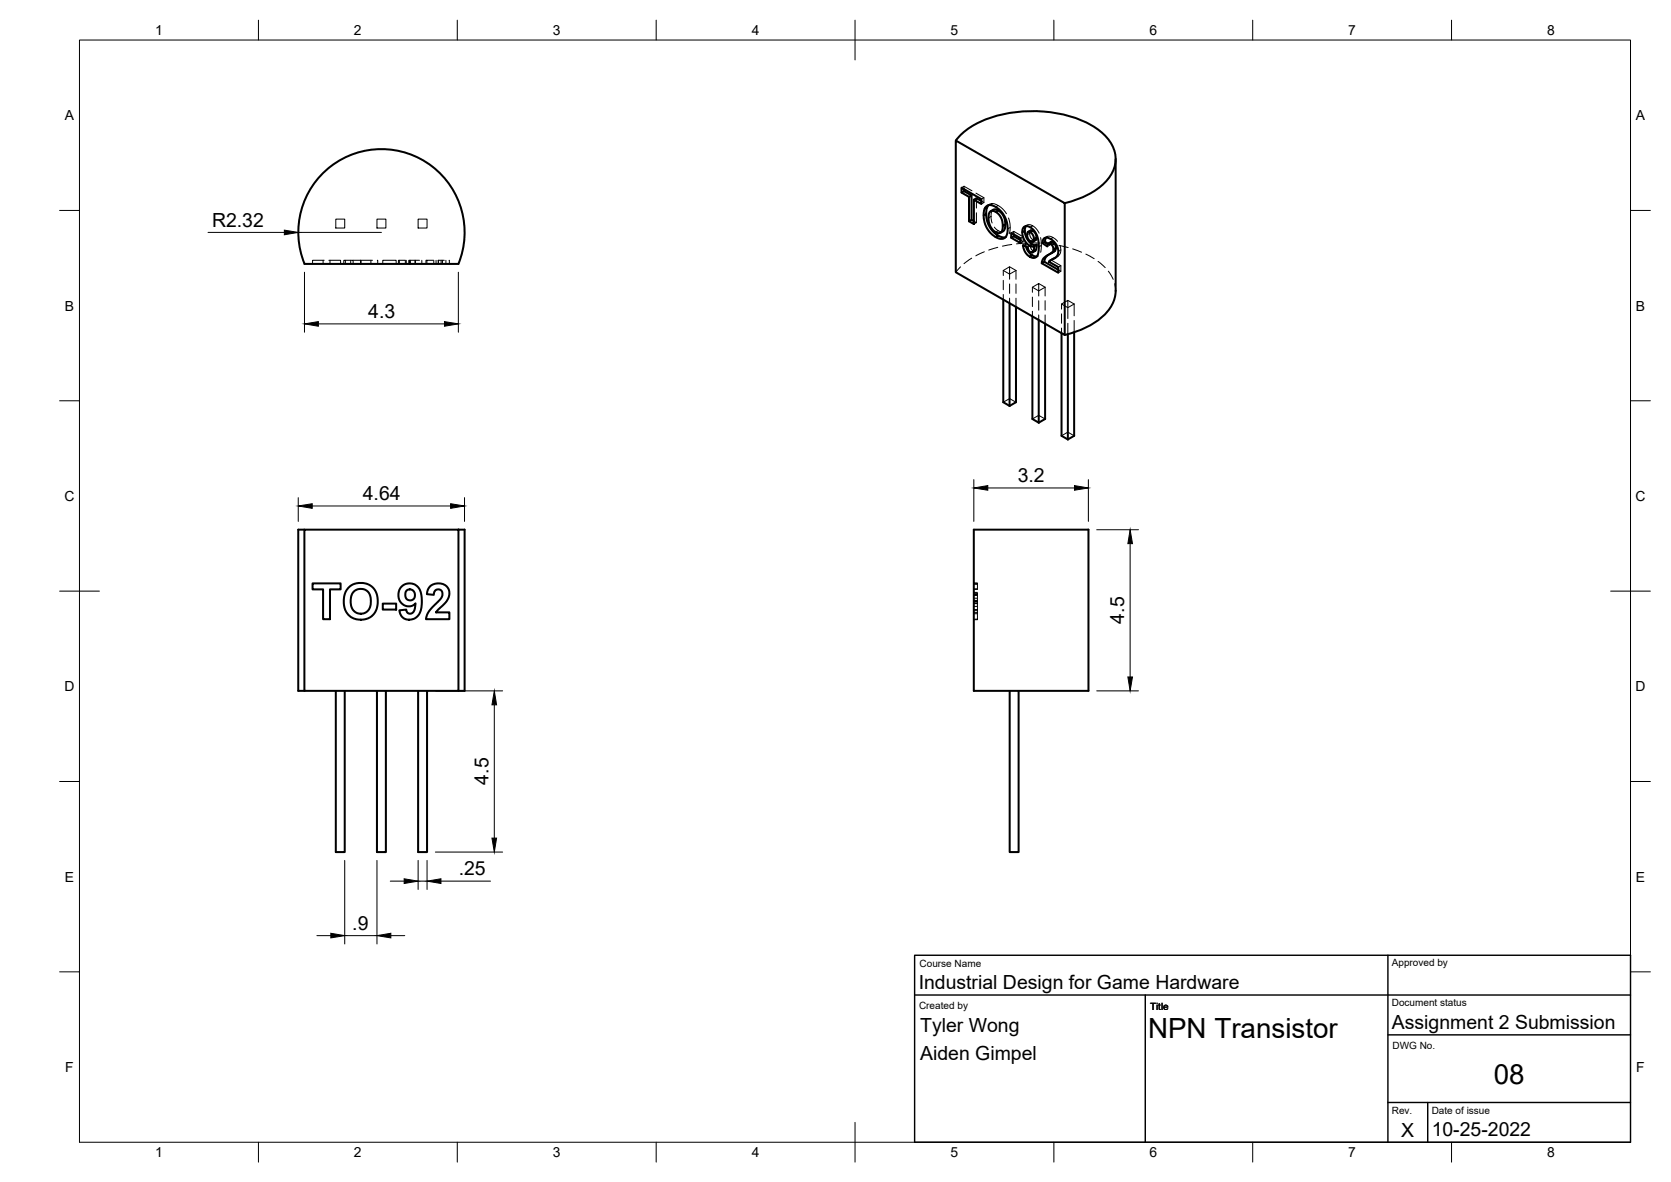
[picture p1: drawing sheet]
<svg xmlns="http://www.w3.org/2000/svg" width="420mm" height="297mm" viewBox="0 0 420 297" stroke-linecap="round" stroke-linejoin="round" font-family="sans-serif">
<!-- layer: Visible -->
<g fill="none" stroke="#000" stroke-width=".51">
<path d="M240.3 35.3l27.4 15.8v33.1l-27.4-15.8zM240.3 35.3a19.9 19.9 0 0 1 12-6.6 32.5 32.5 0 0 1 22.7 3.1 10 10 0 0 1 5.5 8.7 10.3 10.3 0 0 1-5.4 7.5 24.1 24.1 0 0 1-7.4 3.1M280.5 40v33.1a9.5 9.5 0 0 1-4.5 7.4 23.6 23.6 0 0 1-8.3 3.7M80.8 44a20.9 20.9 0 0 1 26.5-3.2 20.9 20.9 0 0 1 8 25.5h-38.7a20.9 20.9 0 0 1 4.2-22.3zM241.8 47.2l5 2.8v1.3l-1.9-1.1v6.1l-1.3-.7v-6.1l-1.8-1.1zM241.8 48.4l.6-.4 1.9 1.1M242.4 47.5v.5M243.6 49.5l.7-.4v6.2M244.9 55.6l-.6-.3-.7 .3M244.9 50.2l.6-.4 1.3 .7M247.3 54.1l.7-.4 .2 1.8 .5 1.4 .9 1.2 1.4 1.1-.6 .4M247.6 52.4l.6-.4-.2 1.7"/>
<path d="M247.9 51.9l.8-.4 1.2 .3 1.3 .8 1.3 1.6 .6 1.5 .3 2.2-.3 1.3-.7 .7-1 .1-1.4-.6-1-.8-.8-1.2-.6-1.5-.3-1.3 .1-1.7zM248.6 51.5l-.4 .5M250.4 53.2l.8 .7 .5 .8 .3 .9 .1 1.2 .7-.4M251 59.2l.9 .4h.9M251 52.9l.9 .7 .4 .7 .4 1.2 .1 .9M251 52.9l-.9-.3-1 .5M251 52.9l-.6 .3-1.1-.2-.5 .4-.3 1.3 .3 1.6 .8 1.4 .8 .6 .6 .3h.4l.5-.4 .2-1.4M252.8 56.4l-.3 1.4-.9 .7M254.3 58.5l2.3 1.4v1.2l-2.3-1.4zM254.3 59.7l.6-.3 1.7 1M254.9 58.9v.5M257 58.4l.7-.4 .1 .9 .4 1.1 .6 .8 .7 .6"/>
<path d="M257.4 57.1l.9-.3 .9 .4 .9 .9 .7 1.3 .4 1.5v1.9l-.3 1.4-.7 .6-.9-.1-.8-.5-.6-.7-.5-1.1-.2-.8 1.2 .5 .3 1 .8 .4 .4-.4 .2-1.1v-.2l-.6 .2-.7-.3-1.2-1.2-.6-1.8 .1-1.1zM258 56.8l-.3 1.2M259.1 58.4l.7 .8 .2 .9M259.7 58l-.5-.1-.7 .4M259.7 58l.7 .7 .2 1M259.7 58l-.6 .4-.6-.1-.2 1 .3 .9 .7 .5h.5l.2-.6M260.6 59.7l-.1 .6-.8 .4M260.6 59.7l-.6 .4M262.4 60l.6-.3 1.1 .3 1.1 .9 .7 1.1 .2 1.1-.2 1.1-.5 .6-1.7 1 2.4 1.3v1.4l-4.2-2.3 .5-1.3 2.2-1.4 .3-.7-.3-1-.5-.5-.5-.1-.3 .7-1.2-.8zM263 59.7l-.3 1M252.3 75.3v25.8l1.6 .9M253.9 76.2v25.8"/>
<path d="M255.5 77.1v24l-1.6 .9M258 61.9l.6 1.4 1 .8-.6 .4M259.6 64.1l1.1 .3M259.6 79.5v25.8l1.6 .9M260.1 61.8l.6-.3-.3 1.4-.8 .5M260.5 61.5l-.4 .1-.6-.2-.6 .4M261.9 66.2l.7-.4 3.5 2M262.1 61.1l.6-.4 .8 .6M263.7 64l-.7 .6-.4 1.2M264.1 61.3l.7-.4 .2 .1 .4 .6 .1 .7M264.6 63.4l.7-.4-1.3 .8M264.8 60.9l-.5-.1-.7 .4"/>
<path d="M264.9 62.7l.6-.4-.2 .7M265.4 64.7l-1.3 .8M261.2 80.4v25.8M262.8 81.4v23.9l-1.6 .9M266.9 83.7v25.8l1.6 .9M268.5 84v26.4M270.1 83.5v26l-1.6 .9M76.5 133.1h38.8v40.5h-38.8zM76.5 133.1h-1.5v40.5h1.5M115.3 133.1h1.5v40.5h-1.5M244.9 133.1h28.8v40.5h-28.8zM78.6 146.6h7v1.5h-2.6v7.5h-1.8v-7.5h-2.6z"/>
<path d="M87.6 147.7l1.5-1 2-.2 1.7 .4 1.2 1 .8 1.6 .2 2.1-.5 2-1.1 1.3-1.6 .7-1.6 .1-1.7-.5-1.3-1.1-.6-1.4-.2-2 .4-1.7zM89 148.7l.9-.6 1.2-.1 1 .3 .7 .8 .4 1.3v1.7l-.4 1-.8 .8-1.1 .3h-.8l-.8-.4-.7-.7-.3-.9-.1-1.5 .3-1.3zM96.2 151.7h3.4v1.5h-3.4zM101 147.4l1.2-.7h1.5l1.2 .6 .8 1.3 .4 2.1-.3 2.7-.5 1.1-1.3 1-.9 .2-1.2-.1-.9-.7-.4-.7-.2-.8 1.8-.2 .1 .6 .3 .3 .6 .1 .4-.1 .6-.8 .3-1.7-.8 .6-.9 .2-1.2-.3-.8-.7-.5-1-.1-1.1 .2-1zM102.2 148.4l1-.3 .9 .6 .2 1.1-.1 .5-.4 .4-.9 .2-.7-.5-.3-1.3zM108.1 147.4l1.2-.7 1.4-.1 1.2 .4 .8 .8 .2 .6 .1 1-.4 1.1-.5 .9-2.5 2.5h3.4v1.7h-5.9l.3-1.1 .5-.9 2.9-3.2 .5-.9-.2-.9-.7-.5-.6 .1-.4 .2-.3 1.1-1.8-.2 .3-1.1zM84.4 173.6v40.5h2.3v-40.5M94.8 173.6v40.5h2.2v-40.5M105.1 173.6v40.5h2.3v-40.5M253.9 173.6v40.5h2.2v-40.5"/>
</g>
<!-- layer: Hidden -->
<g fill="none" stroke="#000" stroke-width=".25">
<path d="M84.4 55.1h2.3v2.2h-2.3zM94.8 55.1h2.2v2.2h-2.2zM105.1 55.1h2.3v2.2h-2.3zM241.8 47.2l.6-.4v.7M242.4 46.8l2 1.1M244.9 55.6l.6 .4-.6 .3M245.4 48.5l2 1.2-.6 .3M245.5 49.8v2.5M245.5 53.5v2.5M246.8 50.5l.6 .4M247.4 49.7v1.2l-.6 .4M248.9 51.3l-.7 .4"/>
<path d="M249 51.5l.6-.3h-.5l-.5 .3M249.2 54.4l.2 1.6M249.2 54.4l-.7 .3M249.6 51.2l1.4 .5-.7 .3M249.7 52.7l-.4 .6-.1 1.1M250 57.1l1 .9M251 51.7l1.1 .8 1 1.2M251 58l.7 .2 .5-.1M251 58l-.6 .3M252.9 59.6h-.1M253.1 59.5l-.6 .4M253.6 54.8l.4 2.4-.6 .3"/>
<path d="M254 57.2l-.3 1.5M254.3 58.5l.6-.3v.7M254.9 58.2l2.4 1.3-.7 .4M257.3 59.5v1.2M258 56.8l.7-.4 1 .4-.7 .3M258.3 56.6l-.7 .3M258.9 58.6l.2 1 .7 .7M258.9 58.6l-.6 .4M259.1 57.9l-.2 .7M259.7 56.8l.8 .7 .8 1.1M261.6 59.7l.2 2-.6 .3M263 59.7l.5-.3 1.3 .3-.7 .4"/>
<path d="M263.3 59.5l-.6 .3M264.8 59.7l1.1 .9M81.2 65.4v.9M81.5 65.4h-2.9v.9M82.7 65.4h2.9v.9M83 65.4v.9M86.4 66.3v-.9h.4v.9M86.8 65.4h2v.9M88.2 65.4v.9M88.8 65.4h1.9v.9v-.9h3M93.3 65.4v.9M94.9 65.4l.1 .9"/>
<path d="M96.2 66.3v-.9h3.4v.9M100.2 66.3v-.9h1.7v.9M100.4 65.4v.9M102.2 65.4v.9M102.8 65.4v.9M103 65.4v.9v-.9h2.5M103.1 65.4v.9M104.3 65.4v.9M104.5 65.4v.9M106.1 65.4v.9M107.3 65.4h-.2v.9M109 65.4h-1.7v.9"/>
<path d="M109.1 65.4v.9M109.6 65.4v.9M110.2 65.4v.9M110.2 65.4h1.5M110.9 65.4v.9M111.3 65.4v.9M112.1 65.4v.9M112.9 65.4l.1 .9M241.5 67.1l-1.2 1.3M244.3 64.9l-1.9 1.4M247.5 63.3l-2.1 1M250.9 62.2l-2.3 .7"/>
<path d="M252.3 70.4v2.4M252.3 74v1.3M252.3 68l1.6 .9M253.9 68.9v-1.9l-1.6 1v1.2M253.9 67l1.6 1M253.9 68.9v1.3M253.9 71.4v2.3M253.9 74.9v1.3M254.4 61.4l-2.3 .5M255.5 68v2.2M255.5 71.4v2.3M255.5 74.9v2.2"/>
<path d="M255.5 68l-1.6 .9M256.6 60.4l.7 .3-.7 .4M257.2 61.6l.6-.4 .2 .7M257.8 61.2l1.3 .6-.7 .3M258 61.1l-2.4 .2M259.1 61.8l.2 .7 .5 .5-.7 .4M259.1 61.1h2.4M259.6 74.7v2.3M259.6 78.2v1.3M259.6 72.2l1.6 .9M259.8 63l.5 .1M259.8 60.3l.6 .1"/>
<path d="M259.8 60.3l-.7 .3M260.6 61.5l-.6 .4M260.7 61.5h-.2M261 64.4h-.3M261 64.3l-.6 .4M261.2 73.1v-1.8l-1.6 .9v1.3M261.2 71.3l1.6 .9M261.2 73.1v1.3M261.2 75.6v2.3M261.2 79.1v1.3M261.8 61.7l-.1 1.7M262.7 61.2l2.4 .3"/>
<path d="M262.8 72.2v2.2M262.8 75.6v2.3M262.8 79.1v2.3M262.8 72.2l-1.6 .9M263.5 61.3l.5 .3M263.7 65.8l.7-.4 2.3 1.4-.6 .3M264 63.8l-.7 .4M264.2 60.8l-.2 .8-.7 .3M264.7 63.4l-1 .6M264.7 65.1l-.3 .3M265.7 64.6l-.6 .3M266.1 67.8l.6 .4"/>
<path d="M266.1 64.3l-.7 .4M266.3 61.7l2.3 .5M266.5 61.7l.2 1.1-.6 .4M266.7 66.8v1.4l-.6 .3M266.7 62.8l-.3 1.2-.9 .7M266.9 76.4l1.6 .9M266.9 78.9v2.3M268.5 77.3v-1.8l-1.6 .9v1.3M268.5 75.5l1.6 .9M268.5 77.3v2.8M269.7 62.6l2.2 .8M270.1 76.4v3"/>
<path d="M270.1 76.4l-1.6 .9M273 63.9l2.1 1.1M276.1 65.7l1.8 1.6M278.7 68.1l1.2 2.1M280.3 71.3l.2 1.8M266.9 82.5v1.2M268.5 81.2v2.8M270.1 80.5v3M252.3 101.1l1.6-.9 1.6 .9M259.6 105.3l1.6-.9 1.6 .9M266.9 109.5l1.6-.9 1.6 .9M244.9 146.5l.9 .1"/>
<path d="M244.9 153.9h.9v1.7h-.9M244.9 146.6h.9v1.5h-.9M244.9 149.1h.9v2.2h-.9M244.9 151.2h.9M244.9 148.9h.9M244.9 146.8h.9M244.9 151.1h.9M244.9 148h.9M244.9 151.7h.9M244.9 153.4h.9M244.9 153.2h.9M244.9 154.2h.9"/>
<path d="M244.9 151.6h.9M244.9 152.4h.9M244.9 149.5h.9M244.9 150.9h.9M244.9 149.6h.9M244.9 150.3h.9M244.9 149.3h.9M245.8 155.6v.1h-.9M245.8 151.3v2.6"/>
</g>
<!-- layer: Hidden Narrow -->
<path d="M264.3 63.6l-.6 .4" fill="none" stroke="#000" stroke-width=".25"/>
<!-- layer: BORDER -->
<g fill="none" stroke="#000" stroke-width=".25">
<path d="M20 10.1h390v276.9h-390zM65 5.1v5M115 5.1v5M165 5.1v5M215 5.1v10M265 5.1v5M315 5.1v5M365 5.1v5M15 52.9h5M410 52.9h5M15 100.7h5M410 100.7h5"/>
<path d="M15 148.6h10M405 148.6h10M15 196.4h5M410 196.4h5M15 244.2h5M410 244.2h5M65 287v5M115 287v5M165 287v5M215 282.1v9.9M265 287v5M315 287v5"/>
<path d="M365 287v5"/>
</g>
<!-- layer: TITLEBLOCK -->
<path d="M230 240.1h180v46.9h-180zM230 250h180M288 250v37M349 240.1v46.9M349 277.1h61M349 260.1h61M359 277.1v9.9" fill="none" stroke="#000" stroke-width=".36"/>
<!-- layer: FD_Dimensions -->
<g fill="none" stroke="#000" stroke-width=".25">
<path d="M52.3 58.4h19.2M75 58.4h20.9M76.6 68.4v15.1M115.3 68.4v15.1M80.1 81.4h31.7M75 125.1v5.9M78.5 127.2h34.8M116.8 125.1v5.9M244.9 120.5v10.5M248.4 122.6h21.8M273.7 120.5v10.5M275.8 133.1h10.5"/>
<path d="M284.2 136.6v33.5M109.5 173.6h16.9M124.3 177.1v33.5M275.8 173.6h10.5M86.7 216.2v21M94.8 216.2v21M105.1 216.2v7.3M107.4 216.2v7.3M109.5 214.1h16.9M79.7 235.1h3.5M86.7 235.1h8.1M98.1 221.4h3.5"/>
<path d="M98.3 235.1h3.5M105.1 221.4h2.3M110.9 221.4h12.4"/>
</g>
<g fill="#000" stroke="#000" stroke-width=".25">
<path d="M71.5 57.8l3.5 .6-3.5 .6zM76.6 81.4l3.5-.6v1.2zM111.8 80.8l3.5 .6-3.5 .6zM75 127.2l3.5-.6v1.1zM113.3 126.6l3.5 .6-3.5 .5zM244.9 122.6l3.5-.6v1.2zM270.2 122l3.5 .6-3.5 .6zM284.2 133.1l.6 3.5h-1.2zM124.3 173.6l.6 3.5h-1.2zM283.6 170.1h1.2l-.6 3.5zM123.7 210.6h1.2l-.6 3.5zM83.2 234.5l3.5 .6-3.5 .6z"/>
<path d="M94.8 235.1l3.5-.6v1.2zM101.6 220.8l3.5 .6-3.5 .6zM107.4 221.4l3.5-.6v1.2z"/>
</g>
<g font-size="7">
<text x="288.7" y="261">NPN Transistor</text>
<text x="375.6" y="272.3">08</text>
</g>
<g font-size="4.9">
<text x="53.3" y="56.9">R2.32</text>
<text x="92.6" y="79.9">4.3</text>
<text x="91.2" y="125.7">4.64</text>
<text x="255.9" y="121.2">3.2</text>
<text x="282.7" y="156.7" transform="rotate(-90 282.7 156.7)">4.5</text>
<text x="122.8" y="197.2" transform="rotate(-90 122.8 197.2)">4.5</text>
<text x="115.3" y="220">.25</text>
<text x="88.6" y="233.7">.9</text>
<text x="231" y="248.5">Industrial Design for Game Hardware</text>
<text x="231.4" y="259.3">Tyler Wong</text>
<text x="350" y="258.6">Assignment 2 Submission</text>
<text x="231.4" y="266.3">Aiden Gimpel</text>
<text x="352.3" y="285.7">X</text>
<text x="360" y="285.5">10-25-2022</text>
</g>
<g font-size="3.5">
<text x="39" y="8.8">1</text>
<text x="89" y="8.8">2</text>
<text x="139" y="8.8">3</text>
<text x="189" y="8.8">4</text>
<text x="239" y="8.8">5</text>
<text x="289" y="8.8">6</text>
<text x="339" y="8.8">7</text>
<text x="389" y="8.8">8</text>
<text x="16.3" y="30.2">A</text>
<text x="411.3" y="30.2">A</text>
<text x="16.3" y="78">B</text>
<text x="411.3" y="78">B</text>
<text x="16.2" y="125.9">C</text>
<text x="411.2" y="125.9">C</text>
<text x="16.2" y="173.7">D</text>
<text x="411.2" y="173.7">D</text>
<text x="16.3" y="221.6">E</text>
<text x="411.3" y="221.6">E</text>
<text x="16.4" y="269.4">F</text>
<text x="411.4" y="269.4">F</text>
<text x="39" y="290.8">1</text>
<text x="89" y="290.8">2</text>
<text x="139" y="290.8">3</text>
<text x="189" y="290.8">4</text>
<text x="239" y="290.8">5</text>
<text x="289" y="290.8">6</text>
<text x="339" y="290.8">7</text>
<text x="389" y="290.8">8</text>
</g>
<g font-size="2.5">
<text x="231.2" y="242.9">Course Name</text>
<text x="350" y="242.9">Approved by</text>
<text x="231.1" y="253.7">Created by</text>
<text x="289.2" y="253.7">Title</text>
<text x="350" y="252.8">Document status</text>
<text x="350.1" y="263.7">DWG No.</text>
<text x="350" y="279.9">Rev.</text>
<text x="360" y="279.9">Date of issue</text>
</g>
</svg>
